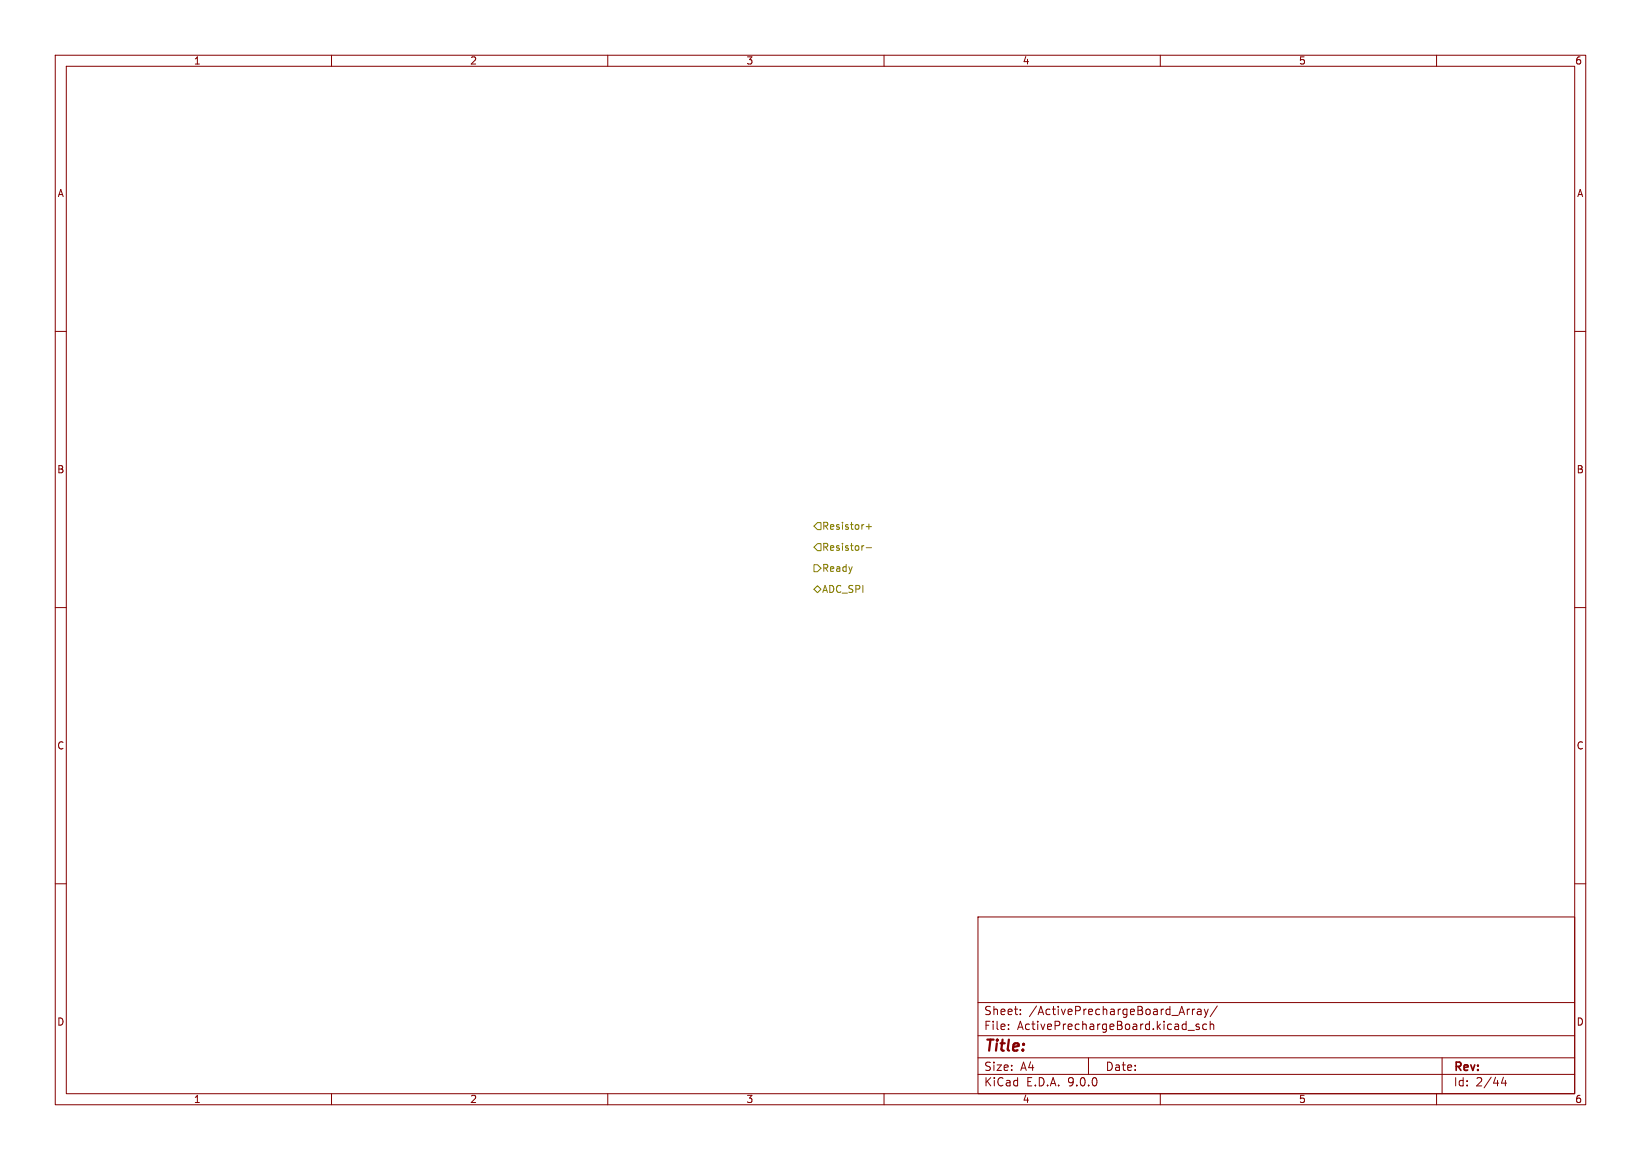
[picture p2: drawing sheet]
<svg xmlns="http://www.w3.org/2000/svg" width="297mm" height="210mm" viewBox="0 0 297 210" stroke-linecap="round" stroke-linejoin="round" font-family="sans-serif">
<path d="M0 0h297v210h-297z" fill="#fff" stroke="#fff" stroke-width=".18"/>
<g fill="none" stroke="#840000" stroke-width=".18">
<path d="M10 10h277v190h-277zM12 12h273v186h-273zM60 10v2M110 10v2M160 10v2M210 10v2M260 10v2M10 60h2M285 60h2M10 110h2M285 110h2M10 160h2"/>
<path d="M177 166h108v32h-108zM285 160h2M60 198v2M110 198v2M160 198v2M177 194.5h108M177 191.5h108M177 187.5h108M177 181.5h108M182.5 186.3v.1M182.5 185.5v.1M184.7 183.6v.1"/>
<path d="M184.7 182.8v.1M197 191.5v3M210 198v2M215 186.5h1.2M215.2 182.7h.1M215.8 182.7v1M216.2 182.7l-.2 .1-.2 .2M216.7 182.8h.6l.1 .9M217 185.5l-.3-.1-.2 .2v.2l.5 .2v.3h-.5M217.4 183.1h-.5a.29 .29 0 0 0-.2 .3 .29 .29 0 0 0 .2 .3l.5-.1M218 182.7l.3 1M218.3 183.7l-.1 .4-.2 .1"/>
<path d="M218.4 185.5l-.4-.1-.3 .3v.4l.1 .2h.6M218.7 182.7l-.4 1M219 185.5l.2-.1 .4 .1 .1 .9M219 184.9v1.5M220.3 182.1l-1.3 2M260 198v2M261 191.5v6.5M272.1 195l-.4 1.1h1M272.5 195.6v1"/>
</g>
<path d="M148 98.4h.6v1.3h-.6l-.7-.6zM148 94.6h.6v1.3h-.6l-.7-.6zM156.2 98.8h.2M156.8 99.2h.9M156.8 95.3h.9M157.3 94.9v.9M147.3 102.2h.7l.6 .7-.6 .6h-.7zM147.3 106.7l.7-.7 .6 .7-.6 .6z" fill="none" stroke="#848400" stroke-width=".18"/>
<text font-size="2.8" fill="#840000" x="178" y="190.9">Title:</text>
<g font-size="2.1" fill="#840000">
<text x="178" y="184">Sheet:</text>
<text x="186.2" y="184">/ActivePrechargeBoard_Array/</text>
<text x="178" y="186.7">File:</text>
<text x="184.1" y="186.7">ActivePrechargeBoard.kicad_sch</text>
<text x="178" y="196.9">KiCad</text>
<text x="178" y="194.1">Size:</text>
<text x="184.7" y="194.1">A4</text>
<text x="185.7" y="196.9">E.D.A.</text>
<text x="193.3" y="196.9">9.0.0</text>
<text x="200" y="194.1">Date:</text>
<text x="263" y="194.3">Rev:</text>
<text x="263" y="196.9">Id:</text>
<text x="267.1" y="196.9">2/44</text>
</g>
<g font-size="1.8" fill="#840000">
<text x="35" y="11.9">1</text>
<text x="85" y="11.9">2</text>
<text x="135" y="11.9">3</text>
<text x="185" y="11.9">4</text>
<text x="235" y="11.9">5</text>
<text x="285" y="11.9">6</text>
<text x="10.3" y="35.9">A</text>
<text x="285.3" y="35.9">A</text>
<text x="10.3" y="85.9">B</text>
<text x="285.3" y="85.9">B</text>
<text x="10.3" y="135.9">C</text>
<text x="285.3" y="135.9">C</text>
<text x="10.3" y="185.9">D</text>
<text x="285.3" y="185.9">D</text>
<text x="35" y="199.9">1</text>
<text x="85" y="199.9">2</text>
<text x="135" y="199.9">3</text>
<text x="185" y="199.9">4</text>
<text x="235" y="199.9">5</text>
<text x="285" y="199.9">6</text>
</g>
<g font-size="1.8" fill="#848400">
<text x="148.7" y="99.9">Resistor-</text>
<text x="148.7" y="96.1">Resistor+</text>
<text x="148.7" y="103.7">Ready</text>
<text x="148.7" y="107.5">ADC_SPI</text>
</g>
</svg>
